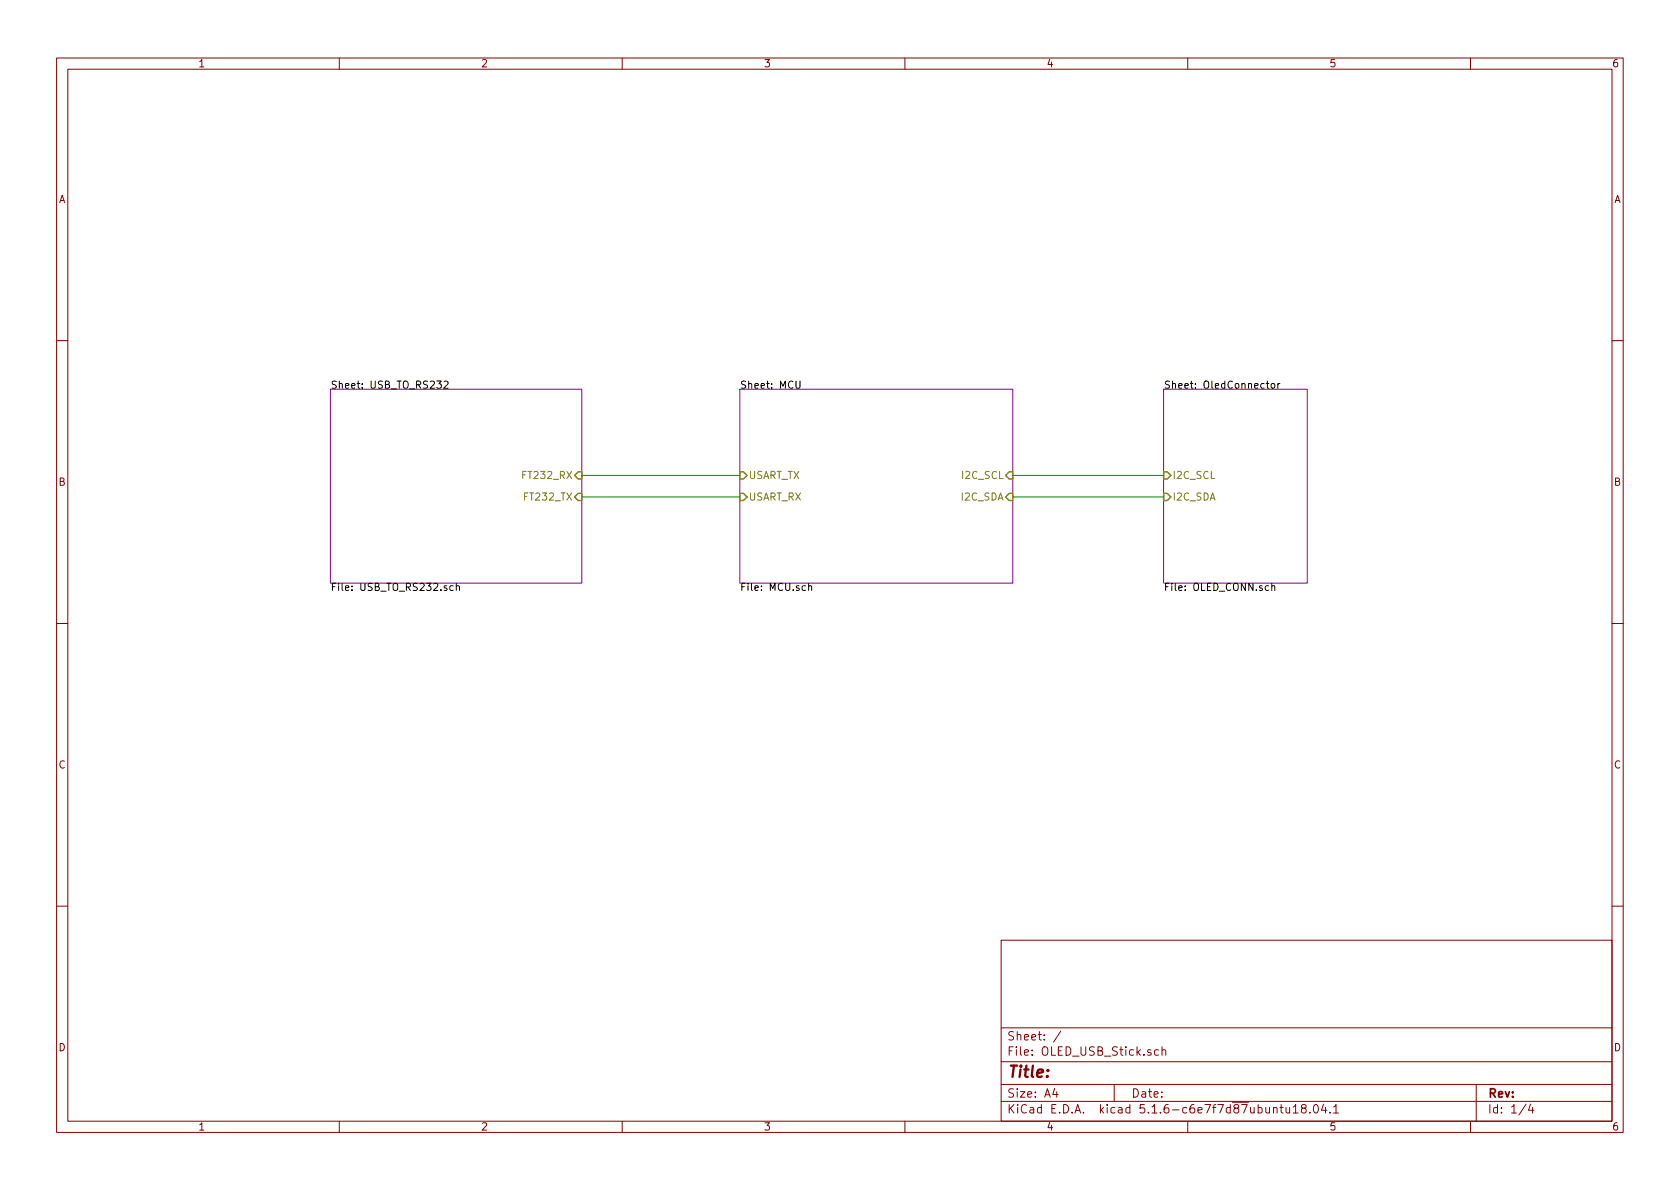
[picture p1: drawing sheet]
<svg xmlns="http://www.w3.org/2000/svg" width="297mm" height="210mm" viewBox="0 0 297 210" stroke-linecap="round" stroke-linejoin="round" font-family="sans-serif">
<g fill="none" stroke="#840000" stroke-width=".18">
<path d="M10 10.3h277v189.9h-277zM12 12.2h273v186.1h-273zM60 10.3v1.9M110 10.3v1.9M160 10.3v1.9M210 10.3v1.9M260 10.3v1.9M10 60.2h2M285 60.2h2M10 110.3h2M285 110.3h2M10 160.2h2"/>
<path d="M177 166.3h108v32h-108zM285 160.2h2M60 198.3v1.9M110 198.3v1.9M160 198.3v1.9M177 194.8h108M177 191.8h108M177 187.8h108M177 181.8h108M186.5 192.5l-.4 1h1M186.8 193v1M187.6 182.3l-1.3 2"/>
<path d="M197 191.8v3M204.8 185.7l-.4-.1-.3 .3 .1 .6 .2 .1 .4-.1M205.5 185.7a.37 .37 0 0 1 .6 .1v.8M205.5 185.1v1.5M210 198.3v1.9M225.2 196l.2-.2 .3 .1 .1 .9M226.3 195.8h.6M226.5 195.3v1.3l.4 .2M227.4 195.8l.1 .9 .3 .1 .2-.1M228 195.8v1M228.7 195.8l.4-.5v1.5M228.7 196.8h.8"/>
<path d="M230.4 196l-.3-.2v-.3a.48 .48 0 0 1 .8 0l-.1 .4-.7 .2v.4l.3 .3h.3l.2-.3v-.4l-.2-.1M231.6 196.7v.1M232.4 195.4l.2-.1a.8 .8 0 0 1 .5 .8 .8 .8 0 0 1-.5 .7 1 1 0 0 1-.2-1.4zM234 195.2l-.3 1.1h.9M234.4 195.8v1M235.2 196.7v.1M235.8 195.8l.4-.5v1.5M235.8 196.8h.9M260 198.3v1.9M261 191.8v6.5M269.8 195.2l-1.2 2M270.6 195.2l-.3 1.1h.9"/>
<path d="M271 195.8v1"/>
</g>
<path d="M58.4 68.8h44.5v34.3h-44.5zM130.8 68.8h48.3v34.3h-48.3zM205.7 68.8h25.4v34.3h-25.4z" fill="none" stroke="#840084" stroke-width=".18"/>
<g fill="none" stroke="#000" stroke-width=".18">
<path d="M77.2 67.4h.8l-.4 .5 .4 .1v.4l-.2 .3-.6-.2M78.5 67.5l.5-.1 .2 .3v.2l-.8 .8h.8M140.7 67.4v1l.3 .3h.2l.3-.3v-1M223.9 67.8h.5M224.1 67.4v1.1l.3 .2M224.8 67.9l.2-.1 .3 .1 .1 .5-.1 .2-.3 .1-.2-.2zM225.9 67.8v.9M226.3 67.8l-.4 .2M80.1 103.6h-.3l-.3 .2 .2 .6h.4M80.7 103.7l.1-.1h.4v.8M80.7 103.1v1.3M143 103.7l.2-.1h.3v.8"/>
<path d="M143 103.1v1.3M224.9 103.7l.1-.1h.3l.1 .8M224.9 103.1v1.3"/>
</g>
<path d="M102.2 83.4h.7v1.3h-.7l-.6-.6zM102.2 87.2h.7v1.3h-.7l-.6-.6zM130.8 83.4h.6l.7 .7-.7 .6h-.6zM130.8 87.2h.6l.7 .7-.7 .6h-.6zM177.8 87.9l.6-.7h.7v1.3h-.7zM178.4 83.4h.7v1.3h-.7l-.6-.6zM205.7 83.4h.7l.6 .7-.6 .6h-.7zM205.7 87.2h.7l.6 .7-.6 .6h-.7z" fill="none" stroke="#848400" stroke-width=".25"/>
<path d="M102.9 84.1h27.9M102.9 87.9h27.9M179.1 84.1h26.6M179.1 87.9h26.6" fill="none" stroke="#008400" stroke-width=".18"/>
<text font-size="2.8" fill="#840000" x="178" y="190.5">Title:</text>
<g font-size="2.1" fill="#840000">
<text x="178" y="184">Sheet: /</text>
<text x="178" y="186.7">File: OLED_USB_Stick.sch</text>
<text x="178" y="196.9">KiCad E.D.A. kicad 5.1.6-c6e7f7d87ubuntu18.04.1</text>
<text x="178" y="194.1">Size: A4</text>
<text x="200" y="194.1">Date:</text>
<text x="263" y="194.1">Rev:</text>
<text x="263" y="196.9">Id: 1/4</text>
</g>
<g font-size="1.8" fill="#840000">
<text x="35" y="11.9">1</text>
<text x="85" y="11.9">2</text>
<text x="135" y="11.9">3</text>
<text x="185" y="11.9">4</text>
<text x="235" y="11.9">5</text>
<text x="285" y="11.9">6</text>
<text x="10.4" y="35.9">A</text>
<text x="285.4" y="35.9">A</text>
<text x="10.4" y="85.9">B</text>
<text x="285.4" y="85.9">B</text>
<text x="10.4" y="135.9">C</text>
<text x="285.4" y="135.9">C</text>
<text x="10.4" y="185.9">D</text>
<text x="285.4" y="185.9">D</text>
<text x="35" y="199.9">1</text>
<text x="85" y="199.9">2</text>
<text x="135" y="199.9">3</text>
<text x="185" y="199.9">4</text>
<text x="235" y="199.9">5</text>
<text x="285" y="199.9">6</text>
</g>
<g font-size="1.8">
<text x="58.4" y="68.7">Sheet: USB_TO_RS232</text>
<text x="130.8" y="68.7">Sheet: MCU</text>
<text x="205.7" y="68.7">Sheet: OledConnector</text>
<text x="58.4" y="104.5">File: USB_TO_RS232.sch</text>
<text x="130.8" y="104.5">File: MCU.sch</text>
<text x="205.7" y="104.5">File: OLED_CONN.sch</text>
</g>
<g font-size="1.8" fill="#848400">
<text x="92.8" y="84.7">FT232_RX</text>
<text x="93" y="88.5">FT232_TX</text>
<text x="132.3" y="84.7">USART_TX</text>
<text x="132.3" y="88.5">USART_RX</text>
<text x="170.1" y="88.5">I2C_SDA</text>
<text x="170.3" y="84.7">I2C_SCL</text>
<text x="207.3" y="84.7">I2C_SCL</text>
<text x="207.3" y="88.5">I2C_SDA</text>
</g>
</svg>
